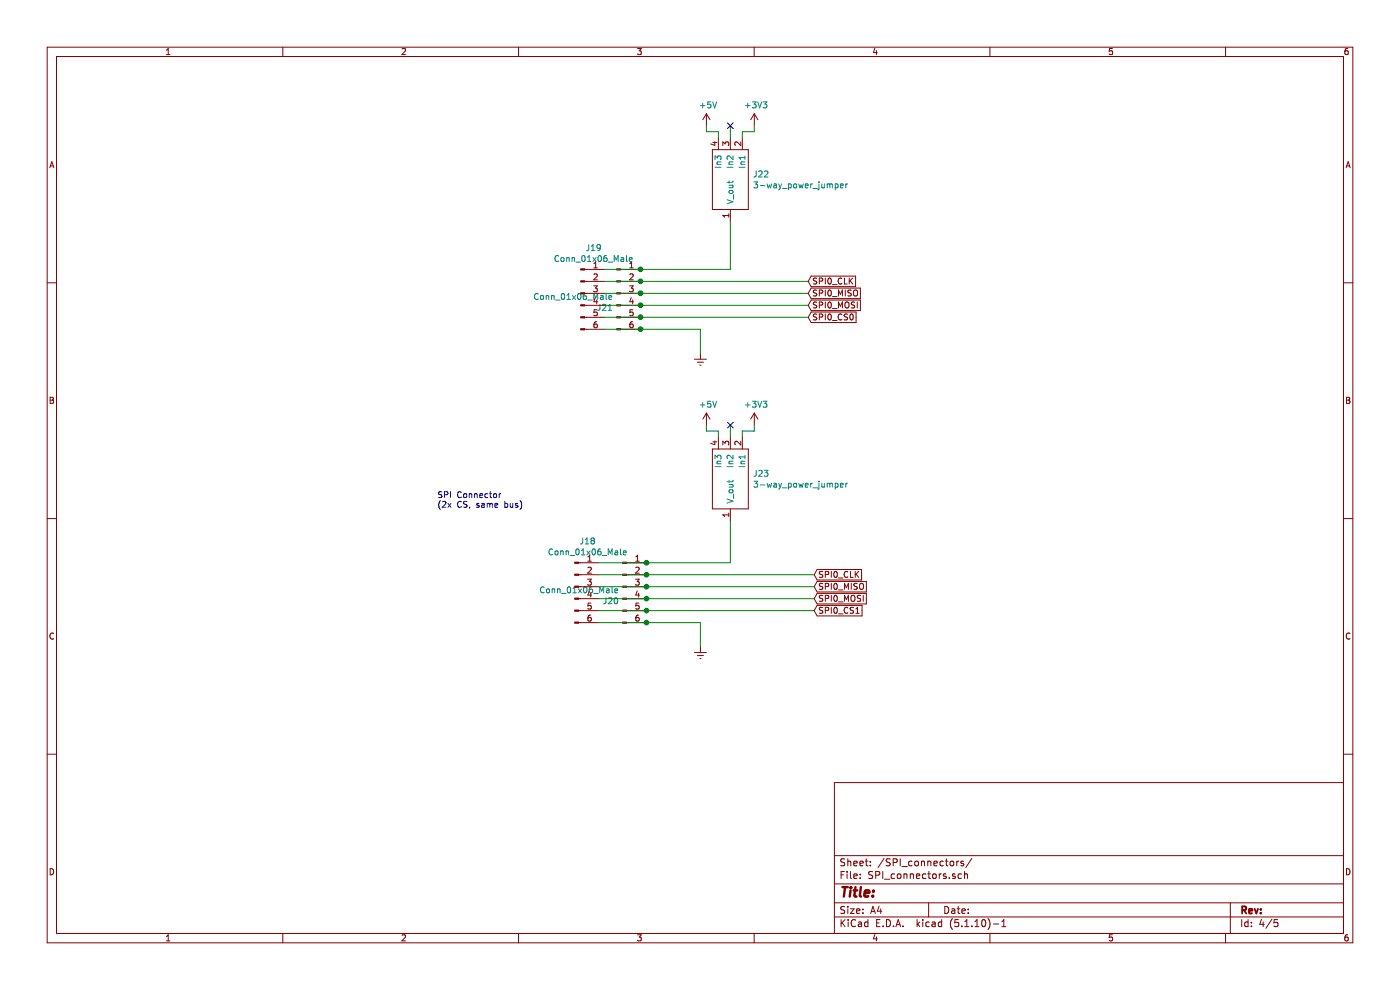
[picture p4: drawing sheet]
EESchema Schematic File Version 4
EELAYER 30 0
EELAYER END
$Descr A4 11693 8268
encoding utf-8
Sheet 4 5
Title ""
Date ""
Rev ""
Comp ""
Comment1 ""
Comment2 ""
Comment3 ""
Comment4 ""
$EndDescr
Text Notes 3650 4250 0    50   ~ 0
SPI Connector\n(2x CS, same bus)
$Comp
L Connector:Conn_01x06_Male J?
U 1 1
P 5150 2450
AR Path="/5FD56891" Ref="J?"  Part="1" 
AR Path="/5FD55215/5FD56891" Ref="J21"  Part="1" 
F 0 "J21" H 5122 2332 50  0000 R CNN
F 1 "Conn_01x06_Male" H 5122 2423 50  0000 R CNN
F 2 "Connector_JST:JST_GH_BM06B-GHS-TBT_1x06-1MP_P1.25mm_Vertical" H 5150 2450 50  0001 C CNN
F 3 "~" H 5150 2450 50  0001 C CNN
	1    5150 2450
	1    0    0    -1  
$EndComp
$Comp
L Connector:Conn_01x06_Male J?
U 1 1
P 5200 4900
AR Path="/5FD56897" Ref="J?"  Part="1" 
AR Path="/5FD55215/5FD56897" Ref="J20"  Part="1" 
F 0 "J20" H 5172 4782 50  0000 R CNN
F 1 "Conn_01x06_Male" H 5172 4873 50  0000 R CNN
F 2 "Connector_JST:JST_GH_BM06B-GHS-TBT_1x06-1MP_P1.25mm_Vertical" H 5200 4900 50  0001 C CNN
F 3 "~" H 5200 4900 50  0001 C CNN
	1    5200 4900
	1    0    0    -1  
$EndComp
$Comp
L Connector:Conn_01x06_Male J?
U 1 1
P 4850 2450
AR Path="/5FD5689D" Ref="J?"  Part="1" 
AR Path="/5FD55215/5FD5689D" Ref="J19"  Part="1" 
F 0 "J19" H 4958 2831 50  0000 C CNN
F 1 "Conn_01x06_Male" H 4958 2740 50  0000 C CNN
F 2 "Connector_PinSocket_2.54mm:PinSocket_1x06_P2.54mm_Vertical" H 4850 2450 50  0001 C CNN
F 3 "~" H 4850 2450 50  0001 C CNN
	1    4850 2450
	1    0    0    -1  
$EndComp
$Comp
L Connector:Conn_01x06_Male J?
U 1 1
P 4800 4900
AR Path="/5FD568A3" Ref="J?"  Part="1" 
AR Path="/5FD55215/5FD568A3" Ref="J18"  Part="1" 
F 0 "J18" H 4908 5281 50  0000 C CNN
F 1 "Conn_01x06_Male" H 4908 5190 50  0000 C CNN
F 2 "Connector_PinSocket_2.54mm:PinSocket_1x06_P2.54mm_Vertical" H 4800 4900 50  0001 C CNN
F 3 "~" H 4800 4900 50  0001 C CNN
	1    4800 4900
	1    0    0    -1  
$EndComp
Text GLabel 6750 2550 2    50   Input ~ 0
SPI0_MOSI
Text GLabel 6750 2450 2    50   Input ~ 0
SPI0_MISO
Text GLabel 6750 2350 2    50   Input ~ 0
SPI0_CLK
Text GLabel 6750 2650 2    50   Input ~ 0
SPI0_CS0
$Comp
L power:+5V #PWR?
U 1 1
P 5900 3550
AR Path="/5FD33A77/5FD90072" Ref="#PWR?"  Part="1" 
AR Path="/5FD55215/5FD90072" Ref="#PWR0132"  Part="1" 
F 0 "#PWR0132" H 5900 3400 50  0001 C CNN
F 1 "+5V" H 5915 3723 50  0000 C CNN
F 2 "" H 5900 3550 50  0001 C CNN
F 3 "" H 5900 3550 50  0001 C CNN
	1    5900 3550
	1    0    0    -1  
$EndComp
$Comp
L power:+3V3 #PWR?
U 1 1
P 6300 3550
AR Path="/5FD33A77/5FD90078" Ref="#PWR?"  Part="1" 
AR Path="/5FD55215/5FD90078" Ref="#PWR0133"  Part="1" 
F 0 "#PWR0133" H 6300 3400 50  0001 C CNN
F 1 "+3V3" H 6315 3723 50  0000 C CNN
F 2 "" H 6300 3550 50  0001 C CNN
F 3 "" H 6300 3550 50  0001 C CNN
	1    6300 3550
	1    0    0    -1  
$EndComp
$Comp
L other:3-way_power_jumper J?
U 1 1
P 6100 3950
AR Path="/5FD33A77/5FD9007E" Ref="J?"  Part="1" 
AR Path="/5FD55215/5FD9007E" Ref="J23"  Part="1" 
AR Path="/5FD9007E" Ref="J23"  Part="1" 
F 0 "J23" V 6104 4138 50  0000 L CNN
F 1 "3-way_power_jumper" V 6195 4138 50  0000 L CNN
F 2 "other:3-way_power_jumper" H 6100 3700 50  0001 C CNN
F 3 "" H 6100 3950 50  0001 C CNN
	1    6100 3950
	0    1    1    0   
$EndComp
NoConn ~ 6100 3550
Wire Wire Line
	5900 3550 5900 3600
Wire Wire Line
	5900 3600 6000 3600
Wire Wire Line
	6000 3600 6000 3650
Wire Wire Line
	6200 3650 6200 3600
Wire Wire Line
	6200 3600 6300 3600
Wire Wire Line
	6300 3600 6300 3550
Wire Wire Line
	6100 3550 6100 3650
$Comp
L power:+5V #PWR?
U 1 1
P 5900 1050
AR Path="/5FD33A77/5FD90ABB" Ref="#PWR?"  Part="1" 
AR Path="/5FD55215/5FD90ABB" Ref="#PWR0134"  Part="1" 
F 0 "#PWR0134" H 5900 900 50  0001 C CNN
F 1 "+5V" H 5915 1223 50  0000 C CNN
F 2 "" H 5900 1050 50  0001 C CNN
F 3 "" H 5900 1050 50  0001 C CNN
	1    5900 1050
	1    0    0    -1  
$EndComp
$Comp
L power:+3V3 #PWR?
U 1 1
P 6300 1050
AR Path="/5FD33A77/5FD90AC1" Ref="#PWR?"  Part="1" 
AR Path="/5FD55215/5FD90AC1" Ref="#PWR0135"  Part="1" 
F 0 "#PWR0135" H 6300 900 50  0001 C CNN
F 1 "+3V3" H 6315 1223 50  0000 C CNN
F 2 "" H 6300 1050 50  0001 C CNN
F 3 "" H 6300 1050 50  0001 C CNN
	1    6300 1050
	1    0    0    -1  
$EndComp
$Comp
L other:3-way_power_jumper J?
U 1 1
P 6100 1450
AR Path="/5FD33A77/5FD90AC7" Ref="J?"  Part="1" 
AR Path="/5FD55215/5FD90AC7" Ref="J22"  Part="1" 
AR Path="/5FD90AC7" Ref="J22"  Part="1" 
F 0 "J22" V 6104 1638 50  0000 L CNN
F 1 "3-way_power_jumper" V 6195 1638 50  0000 L CNN
F 2 "other:3-way_power_jumper" H 6100 1200 50  0001 C CNN
F 3 "" H 6100 1450 50  0001 C CNN
	1    6100 1450
	0    1    1    0   
$EndComp
NoConn ~ 6100 1050
Wire Wire Line
	5900 1050 5900 1100
Wire Wire Line
	5900 1100 6000 1100
Wire Wire Line
	6000 1100 6000 1150
Wire Wire Line
	6200 1150 6200 1100
Wire Wire Line
	6200 1100 6300 1100
Wire Wire Line
	6300 1100 6300 1050
Wire Wire Line
	6100 1050 6100 1150
Text GLabel 6800 5100 2    50   Input ~ 0
SPI0_CS1
Text GLabel 6800 5000 2    50   Input ~ 0
SPI0_MOSI
Text GLabel 6800 4900 2    50   Input ~ 0
SPI0_MISO
Text GLabel 6800 4800 2    50   Input ~ 0
SPI0_CLK
Wire Wire Line
	6100 4700 6100 4350
Wire Wire Line
	5850 5200 5850 5400
Wire Wire Line
	6100 2250 6100 1850
Wire Wire Line
	5850 2750 5850 2950
$Comp
L power:Earth #PWR0136
U 1 1
P 5850 2950
F 0 "#PWR0136" H 5850 2700 50  0001 C CNN
F 1 "Earth" H 5850 2800 50  0001 C CNN
F 2 "" H 5850 2950 50  0001 C CNN
F 3 "~" H 5850 2950 50  0001 C CNN
	1    5850 2950
	1    0    0    -1  
$EndComp
$Comp
L power:Earth #PWR0137
U 1 1
P 5850 5400
F 0 "#PWR0137" H 5850 5150 50  0001 C CNN
F 1 "Earth" H 5850 5250 50  0001 C CNN
F 2 "" H 5850 5400 50  0001 C CNN
F 3 "~" H 5850 5400 50  0001 C CNN
	1    5850 5400
	1    0    0    -1  
$EndComp
Wire Wire Line
	5000 4700 5400 4700
Wire Wire Line
	5000 4900 5400 4900
Wire Wire Line
	5000 5100 5400 5100
Wire Wire Line
	5000 5000 5400 5000
Wire Wire Line
	5000 5200 5400 5200
Connection ~ 5400 4700
Wire Wire Line
	5400 4700 6100 4700
Connection ~ 5400 4900
Connection ~ 5400 5000
Connection ~ 5400 5100
Connection ~ 5400 5200
Wire Wire Line
	5050 2350 5350 2350
Wire Wire Line
	5050 2250 5350 2250
Wire Wire Line
	5050 2450 5350 2450
Wire Wire Line
	5050 2550 5350 2550
Wire Wire Line
	5050 2650 5350 2650
Wire Wire Line
	5050 2750 5350 2750
Wire Wire Line
	5400 4900 6800 4900
Wire Wire Line
	5400 5000 6800 5000
Wire Wire Line
	5400 5100 6800 5100
Wire Wire Line
	5400 5200 5850 5200
Wire Wire Line
	5350 2750 5850 2750
Connection ~ 5350 2750
Wire Wire Line
	5350 2650 6750 2650
Connection ~ 5350 2650
Wire Wire Line
	5350 2550 6750 2550
Connection ~ 5350 2550
Wire Wire Line
	5350 2450 6750 2450
Connection ~ 5350 2450
Wire Wire Line
	5350 2350 6750 2350
Connection ~ 5350 2350
Wire Wire Line
	5350 2250 6100 2250
Connection ~ 5350 2250
Wire Wire Line
	5400 4800 6800 4800
Wire Wire Line
	5000 4800 5400 4800
Connection ~ 5400 4800
$EndSCHEMATC
